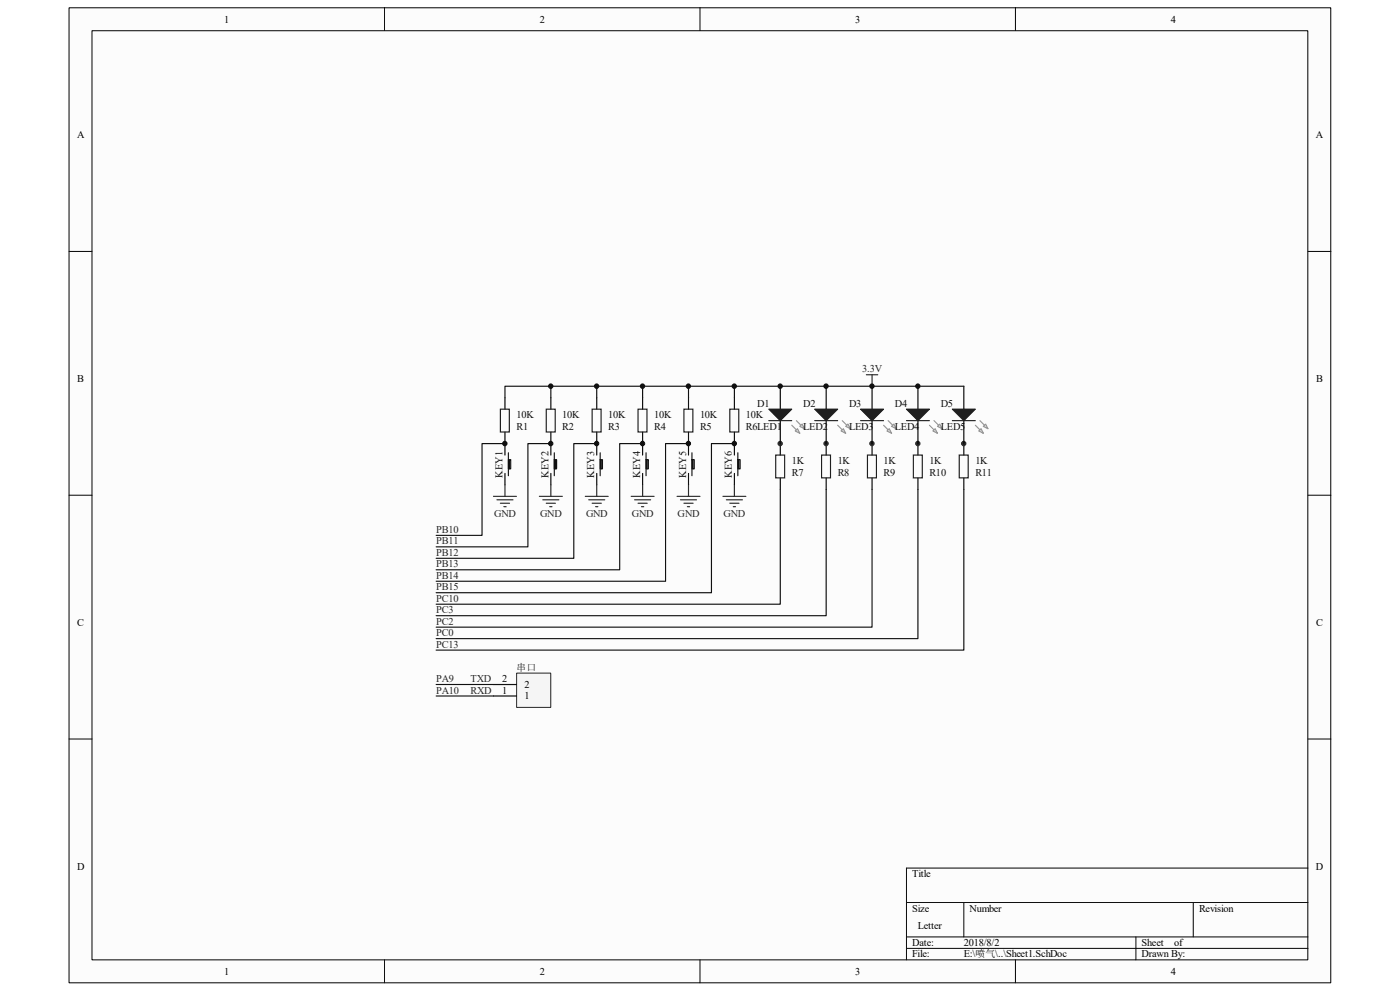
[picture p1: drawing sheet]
<svg xmlns="http://www.w3.org/2000/svg" width="297mm" height="210mm" viewBox="0 0 297 210" stroke-linecap="round" stroke-linejoin="round" font-family="sans-serif">
<path d="M14.7 1.7h267.6v206.8h-267.6z" fill="#fcfcfc"/>
<path d="M14.6 1.7h267.7v206.8h-267.7z" fill="none" stroke="#000" stroke-width=".21"/>
<path d="M19.6 6.6h257.9v197h-257.9z" fill="#fcfcfc"/>
<g fill="none" stroke="#000" stroke-width=".21">
<path d="M19.5 6.5h258v197.1h-258zM81.6 1.6v4.9M148.5 1.6v4.9M215.4 1.6v4.9M14.6 53.3h4.9M277.5 53.3h4.9M14.6 105.1h4.9M277.5 105.1h4.9M14.6 156.8h4.9M277.5 156.8h4.9M192.3 191.5h85.2M192.3 198.8h85.2"/>
<path d="M204.5 191.5v7.3M241 198.8v4.8M253.2 191.5v7.3M277.5 184.2h-85.2v19.4M81.6 203.6v4.9M148.5 203.6v4.9M192.3 201.2h85.2M215.4 203.6v4.9"/>
</g>
<path d="M165.5 81.9v4.9M165.5 89.2v7.3M165.5 101.4v2.4" fill="none" stroke="#000" stroke-width=".24"/>
<path d="M164.6 96.5h1.9v4.9h-1.9z" fill="none" stroke="#1c1c1c" stroke-width=".24"/>
<circle cx="165.5" cy="94.1" r=".47" fill="#262626" stroke="#262626" stroke-width=".21"/>
<path d="M163.1 86.8h4.9l-2.5 2.4z" fill="#1c1c1c" stroke="#1c1c1c" stroke-width=".24"/>
<path d="M168 90.2l1.7 1.7M168.9 89.2l1.7 1.7" fill="none" stroke="#969696" stroke-width=".24"/>
<g fill="#e2e2e2" stroke="#969696" stroke-width=".24">
<path d="M168.7 91.4l.5-.5 .5 1z"/>
<path d="M169.7 90.5l.5-.5 .4 .9z"/>
</g>
<path d="M163.1 89.2h4.9M174.3 96.5h1.9v4.9h-1.9z" fill="none" stroke="#1c1c1c" stroke-width=".24"/>
<path d="M183.8 79.5h2.4M185 79.5v2.4" fill="none" stroke="#262626" stroke-width=".24"/>
<path d="M175.3 81.9v4.9M175.3 89.2v7.3M175.3 101.4v2.4" fill="none" stroke="#000" stroke-width=".24"/>
<circle cx="175.2" cy="94.1" r=".47" fill="#262626" stroke="#262626" stroke-width=".21"/>
<path d="M172.8 86.8h4.9l-2.4 2.4z" fill="#1c1c1c" stroke="#1c1c1c" stroke-width=".24"/>
<path d="M177.7 90.2l1.7 1.7M178.7 89.2l1.7 1.7" fill="none" stroke="#969696" stroke-width=".24"/>
<g fill="#e2e2e2" stroke="#969696" stroke-width=".24">
<path d="M178.9 90.9l.5 1-1-.5z"/>
<path d="M179.9 90l.5 .9-1-.4z"/>
</g>
<path d="M172.8 89.2h4.9M184 96.5h1.9v4.9h-1.9z" fill="none" stroke="#1c1c1c" stroke-width=".24"/>
<path d="M185 81.9v4.9M185 89.2v7.3M185 101.4v2.4" fill="none" stroke="#000" stroke-width=".24"/>
<circle cx="185" cy="94.1" r=".47" fill="#262626" stroke="#262626" stroke-width=".21"/>
<path d="M182.6 86.8h4.8l-2.4 2.4z" fill="#1c1c1c" stroke="#1c1c1c" stroke-width=".24"/>
<path d="M187.4 90.2l1.7 1.7M188.4 89.2l1.7 1.7" fill="none" stroke="#969696" stroke-width=".24"/>
<g fill="#e2e2e2" stroke="#969696" stroke-width=".24">
<path d="M188.7 90.9l.4 1-.9-.5z"/>
<path d="M189.6 90l.5 .9-1-.4z"/>
</g>
<path d="M182.6 89.2h4.8M193.8 96.5h1.9v4.9h-1.9z" fill="none" stroke="#1c1c1c" stroke-width=".24"/>
<path d="M194.7 81.9v4.9M194.7 89.2v7.3M194.7 101.4v2.4" fill="none" stroke="#000" stroke-width=".24"/>
<circle cx="194.7" cy="94.1" r=".47" fill="#262626" stroke="#262626" stroke-width=".21"/>
<path d="M192.3 86.8h4.9l-2.5 2.4z" fill="#1c1c1c" stroke="#1c1c1c" stroke-width=".24"/>
<path d="M197.2 90.2l1.7 1.7M198.1 89.2l1.8 1.7" fill="none" stroke="#969696" stroke-width=".24"/>
<g fill="#e2e2e2" stroke="#969696" stroke-width=".24">
<path d="M197.9 91.4l.5-.5 .5 1z"/>
<path d="M198.9 90.5l.5-.5 .5 .9z"/>
</g>
<path d="M192.3 89.2h4.9M203.5 96.5h1.9v4.9h-1.9z" fill="none" stroke="#1c1c1c" stroke-width=".24"/>
<path d="M204.5 81.9v4.9M204.5 89.2v7.3M204.5 101.4v2.4" fill="none" stroke="#000" stroke-width=".24"/>
<circle cx="204.4" cy="94.1" r=".47" fill="#262626" stroke="#262626" stroke-width=".21"/>
<path d="M202 86.8h4.9l-2.4 2.4z" fill="#1c1c1c" stroke="#1c1c1c" stroke-width=".24"/>
<path d="M206.9 90.2l1.7 1.7M207.9 89.2l1.7 1.7" fill="none" stroke="#969696" stroke-width=".24"/>
<g fill="#e2e2e2" stroke="#969696" stroke-width=".24">
<path d="M208.1 90.9l.5 1-1-.5z"/>
<path d="M209.1 90l.5 .9-1-.4z"/>
</g>
<path d="M106.2 86.8h1.9v4.8h-1.9zM115.9 86.8h1.9v4.8h-1.9zM125.6 86.8h1.9v4.8h-1.9zM135.4 86.8h1.9v4.8h-1.9zM145.1 86.8h1.9v4.8h-1.9zM154.8 86.8h1.9v4.8h-1.9zM202 89.2h4.9" fill="none" stroke="#1c1c1c" stroke-width=".24"/>
<g fill="none" stroke="#000" stroke-width=".24">
<path d="M107.1 84.4v2.4M107.1 91.7v4.8M116.9 84.4v2.4M116.9 91.7v4.8M126.6 84.4v2.4M126.6 91.7v4.8M136.3 84.4v2.4M136.3 91.7v4.8M146.1 84.4v2.4M146.1 91.7v4.8M155.8 84.4v2.4M155.8 91.7v4.8"/>
<path d="M107.1 100.4v2.5M116.9 100.4v2.5M126.6 100.4v2.5M136.3 100.4v2.5M146.1 100.4v2.5M155.8 100.4v2.5"/>
</g>
<g fill="none" stroke="#151515" stroke-width=".24">
<path d="M107.9 97.5h.2v2h-.2zM107.9 96v4.9M108.1 97.5h.2v2h-.2M117.6 97.5h.2v2h-.2zM117.6 96v4.9M117.8 97.5h.3v2h-.3M127.3 97.5h.3v2h-.3zM127.3 96v4.9M127.6 97.5h.2v2h-.2M137.1 97.5h.2v2h-.2zM137.1 96v4.9M137.3 97.5h.2v2h-.2"/>
<path d="M146.8 97.5h.2v2h-.2zM146.8 96v4.9M147 97.5h.3v2h-.3M156.5 97.5h.3v2h-.3zM156.5 96v4.9M156.8 97.5h.2v2h-.2"/>
</g>
<g fill="none" stroke="#0e0e0e" stroke-width=".24">
<path d="M107.1 94.1h-4.8v19.5h-9.8M116.9 94.1h-4.9v21.9h-19.5M116.9 81.9v2.5M126.6 81.9h-19.5v2.5M126.6 94.1h-4.9v24.3h-29.2M136.3 81.9h-9.7v2.5M136.3 94.1h-4.8v26.8h-39M146.1 81.9h-9.8v2.5M146.1 94.1h-4.9v29.2h-48.7M155.8 81.9h-9.7v2.5M155.8 94.1h-4.9v31.6h-58.4M204.5 81.9h-48.7v2.5"/>
<path d="M165.5 103.8v24.4h-73M175.3 103.8v26.8h-82.8M185 103.8v29.2h-92.5M194.7 103.8v31.7h-102.2M204.5 103.8v34.1h-112"/>
</g>
<g fill="none" stroke="#262626" stroke-width=".24">
<path d="M104.7 105.3h4.9M105.4 106h3.4M106.2 106.8h1.9M106.9 107.5h.5M107.1 102.9v2.4M114.4 105.3h4.9M115.2 106h3.4M115.9 106.8h1.9M116.6 107.5h.5M116.9 102.9v2.4M124.2 105.3h4.8M124.9 106h3.4"/>
<path d="M125.6 106.8h2M126.4 107.5h.4M126.6 102.9v2.4M133.9 105.3h4.9M134.6 106h3.4M135.4 106.8h1.9M136.1 107.5h.5M136.3 102.9v2.4M143.6 105.3h4.9M144.4 106h3.4M145.1 106.8h1.9M145.8 107.5h.5"/>
<path d="M146.1 102.9v2.4M153.4 105.3h4.8M154.1 106h3.4M154.8 106.8h2M155.6 107.5h.4M155.8 102.9v2.4"/>
</g>
<path d="M109.6 142.8h7.2v7.3h-7.2z" fill="#f5f5f5"/>
<path d="M109.6 142.8h7.2v7.3h-7.2z" fill="none" stroke="#262626" stroke-width=".21"/>
<path d="M104.7 147.6h4.9M104.7 145.2h4.9" fill="none" stroke="#000" stroke-width=".24"/>
<path d="M92.5 145.2h12.2M92.5 147.6h12.2" fill="none" stroke="#0e0e0e" stroke-width=".24"/>
<g fill="#0e0e0e" stroke="#0e0e0e" stroke-width=".21">
<circle cx="107.1" cy="94.1" r=".47"/>
<circle cx="116.8" cy="94.1" r=".47"/>
<circle cx="116.8" cy="81.9" r=".47"/>
<circle cx="126.6" cy="94.1" r=".47"/>
<circle cx="126.6" cy="81.9" r=".47"/>
<circle cx="136.3" cy="94.1" r=".47"/>
<circle cx="136.3" cy="81.9" r=".47"/>
<circle cx="146" cy="94.1" r=".47"/>
<circle cx="146" cy="81.9" r=".47"/>
<circle cx="155.8" cy="94.1" r=".47"/>
<circle cx="155.8" cy="81.9" r=".47"/>
<circle cx="165.5" cy="81.9" r=".47"/>
<circle cx="175.2" cy="81.9" r=".47"/>
<circle cx="185" cy="81.9" r=".47"/>
<circle cx="194.7" cy="81.9" r=".47"/>
</g>
<g font-size="2.2">
<text x="47.6" y="4.8">1</text>
<text x="114.5" y="4.8">2</text>
<text x="181.4" y="4.8">3</text>
<text x="248.4" y="4.8">4</text>
<text x="16.3" y="29.4">A</text>
<text x="279.2" y="29.4">A</text>
<text x="16.4" y="81.1">B</text>
<text x="279.2" y="81.1">B</text>
<text x="16.4" y="132.8">C</text>
<text x="279.2" y="132.8">C</text>
<text x="106.6" y="147.2">1</text>
<text x="106.6" y="144.7">2</text>
<text x="111.3" y="148.4">1</text>
<text x="111.3" y="145.9">2</text>
<text x="16.3" y="184.5">D</text>
<text x="279.2" y="184.5">D</text>
<text x="193.5" y="186.1">Title</text>
<text x="193.5" y="193.4">Size</text>
<text x="194.7" y="197">Letter</text>
<text x="205.7" y="193.4">Number</text>
<text x="254.4" y="193.4">Revision</text>
<text x="193.5" y="200.7">Date:</text>
<text x="193.5" y="203.1">File:</text>
<text x="204.5" y="200.7">2018/8/2</text>
<text x="204.5" y="203.1">E:\喷气\..\Sheet1.SchDoc</text>
<text x="242.2" y="200.7">Sheet</text>
<text x="242.2" y="203.1">Drawn By:</text>
<text x="249.1" y="200.7">of</text>
<text x="47.6" y="206.8">1</text>
<text x="114.5" y="206.8">2</text>
<text x="181.4" y="206.8">3</text>
<text x="248.4" y="206.8">4</text>
</g>
<g font-size="2.2" fill="#262626">
<text x="182.9" y="79">3.3V</text>
<text x="92.5" y="113.1">PB10</text>
<text x="104.9" y="109.6">GND</text>
<text x="114.6" y="109.6">GND</text>
<text x="124.3" y="109.6">GND</text>
<text x="134" y="109.6">GND</text>
<text x="143.8" y="109.6">GND</text>
<text x="153.5" y="109.6">GND</text>
<text x="92.5" y="115.5">PB11</text>
<text x="92.5" y="117.9">PB12</text>
<text x="92.5" y="120.4">PB13</text>
<text x="92.5" y="122.8">PB14</text>
<text x="92.5" y="125.2">PB15</text>
<text x="92.5" y="127.7">PC10</text>
<text x="92.5" y="130.1">PC3</text>
<text x="92.5" y="132.5">PC2</text>
<text x="92.5" y="135">PC0</text>
<text x="92.5" y="137.4">PC13</text>
<text x="92.5" y="144.7">PA9</text>
<text x="92.5" y="147.2">PA10</text>
<text x="99.8" y="144.7">TXD</text>
<text x="99.8" y="147.2">RXD</text>
</g>
<g font-size="2.2" fill="#0e0e0e">
<text x="109.6" y="88.7">10K</text>
<text x="119.3" y="88.7">10K</text>
<text x="129" y="88.7">10K</text>
<text x="138.8" y="88.7">10K</text>
<text x="148.5" y="88.7">10K</text>
<text x="158.2" y="88.7">10K</text>
<text x="160.7" y="86.3">D1</text>
<text x="170.4" y="86.3">D2</text>
<text x="180.1" y="86.3">D3</text>
<text x="189.9" y="86.3">D4</text>
<text x="199.6" y="86.3">D5</text>
<text x="109.6" y="91.1">R1</text>
<text x="119.3" y="91.1">R2</text>
<text x="129" y="91.1">R3</text>
<text x="138.8" y="91.1">R4</text>
<text x="148.5" y="91.1">R5</text>
<text x="158.2" y="91.1">R6LED1</text>
<text x="170.4" y="91.1">LED2</text>
<text x="180.1" y="91.1">LED3</text>
<text x="189.9" y="91.1">LED4</text>
<text x="199.6" y="91.1">LED5</text>
<text x="106.6" y="101.4" transform="rotate(-90 106.6 101.4)">KEY1</text>
<text x="116.3" y="101.4" transform="rotate(-90 116.3 101.4)">KEY2</text>
<text x="126.1" y="101.4" transform="rotate(-90 126.1 101.4)">KEY3</text>
<text x="135.8" y="101.4" transform="rotate(-90 135.8 101.4)">KEY4</text>
<text x="145.5" y="101.4" transform="rotate(-90 145.5 101.4)">KEY5</text>
<text x="155.2" y="101.4" transform="rotate(-90 155.2 101.4)">KEY6</text>
<text x="168" y="100.9">R7</text>
<text x="168" y="98.5">1K</text>
<text x="177.7" y="100.9">R8</text>
<text x="177.7" y="98.5">1K</text>
<text x="187.5" y="100.9">R9</text>
<text x="187.5" y="98.5">1K</text>
<text x="197.2" y="100.9">R10</text>
<text x="197.2" y="98.5">1K</text>
<text x="206.9" y="100.9">R11</text>
<text x="206.9" y="98.5">1K</text>
</g>
<text font-size="2.1" fill="#0e0e0e" x="109.6" y="142.3">串口</text>
</svg>
